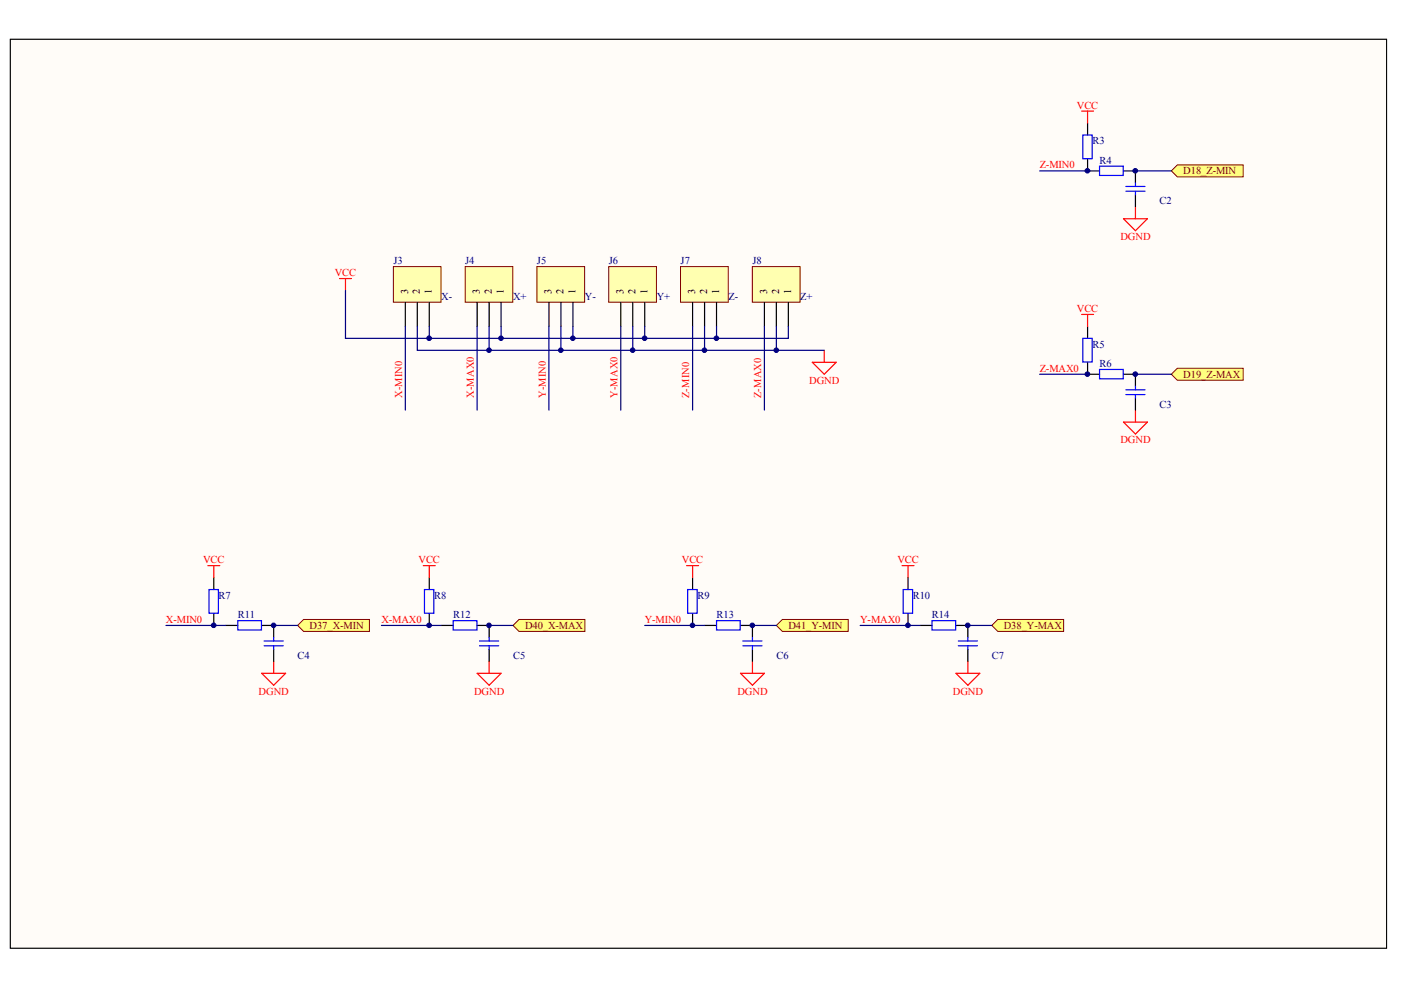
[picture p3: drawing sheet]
<svg xmlns="http://www.w3.org/2000/svg" width="297mm" height="210mm" viewBox="0 0 297 210" stroke-linecap="round" stroke-linejoin="round" font-family="sans-serif">
<path d="M2.2 8.3h291.8v192.7h-291.8z" fill="#fffcf8" stroke="#000" stroke-width=".21"/>
<path d="M159.5 56.5h10.1v7.6h-10.1z" fill="#ffffb0" stroke="#800000" stroke-width=".21"/>
<path d="M162.1 64.1v5.1M164.6 64.1v5.1M167.1 64.1v5.1" fill="none" stroke="#000" stroke-width=".25"/>
<path d="M144.3 56.5h10.1v7.6h-10.1z" fill="#ffffb0" stroke="#800000" stroke-width=".21"/>
<path d="M146.8 64.1v5.1M149.4 64.1v5.1M151.9 64.1v5.1" fill="none" stroke="#000" stroke-width=".25"/>
<path d="M129.1 56.5h10.1v7.6h-10.1z" fill="#ffffb0" stroke="#800000" stroke-width=".21"/>
<path d="M131.6 64.1v5.1M134.2 64.1v5.1M136.7 64.1v5.1" fill="none" stroke="#000" stroke-width=".25"/>
<path d="M113.8 56.5h10.2v7.6h-10.2z" fill="#ffffb0" stroke="#800000" stroke-width=".21"/>
<path d="M116.4 64.1v5.1M118.9 64.1v5.1M121.5 64.1v5.1" fill="none" stroke="#000" stroke-width=".25"/>
<path d="M98.6 56.5h10.1v7.6h-10.1z" fill="#ffffb0" stroke="#800000" stroke-width=".21"/>
<path d="M101.2 64.1v5.1M103.7 64.1v5.1M106.2 64.1v5.1" fill="none" stroke="#000" stroke-width=".25"/>
<path d="M83.4 56.5h10.1v7.6h-10.1z" fill="#ffffb0" stroke="#800000" stroke-width=".21"/>
<path d="M85.9 64.1v5.1M88.5 64.1v5.1M91 64.1v5.1" fill="none" stroke="#000" stroke-width=".25"/>
<g fill="none" stroke="#000080" stroke-width=".25">
<path d="M85.9 69.2v17.8M88.5 69.2v5.1h76.1v-5.1M91 69.2v2.5h76.1v-2.5M101.2 69.2v17.8M103.7 69.2v5.1M106.2 69.2v2.5M116.4 69.2v17.8M118.9 69.2v5.1M121.5 69.2v2.5M131.6 69.2v17.8M134.2 69.2v5.1M136.7 69.2v2.5"/>
<path d="M146.8 69.2v17.8M149.4 69.2v5.1M151.9 69.2v2.5M162.1 69.2v17.8"/>
</g>
<path d="M72 59.1h2.5M73.3 59.1v2.5M172.2 76.8h5.1l-2.5 2.5zM174.8 74.3v2.5" fill="none" stroke="#f00" stroke-width=".25"/>
<g fill="#ffff80" stroke="#800000" stroke-width=".21">
<path d="M63.1 132.6l1.3-1.3h13.9v2.6h-13.9z" fill-rule="evenodd"/>
<path d="M108.8 132.6l1.2-1.3h14v2.6h-14z" fill-rule="evenodd"/>
<path d="M164.6 132.6l1.3-1.3h13.9v2.6h-13.9z" fill-rule="evenodd"/>
<path d="M210.3 132.6l1.3-1.3h13.9v2.6h-13.9z" fill-rule="evenodd"/>
<path d="M248.3 36.2l1.3-1.2h14v2.5h-14z" fill-rule="evenodd"/>
<path d="M248.3 79.3l1.3-1.2h14v2.5h-14z" fill-rule="evenodd"/>
</g>
<g fill="none" stroke="#000080" stroke-width=".25">
<path d="M220.4 36.2h10.2M240.7 36.2h7.6M73.3 61.6v10.1h17.7M164.6 74.3h10.2M220.4 79.3h10.2M240.7 79.3h7.6M35.2 132.6h12.7M58 132.6h5.1M80.9 132.6h12.7M103.7 132.6h5.1M136.7 132.6h12.7M159.5 132.6h5.1"/>
<path d="M182.4 132.6h12.7M205.2 132.6h5.1"/>
</g>
<g fill="none" stroke="#000" stroke-width=".25">
<path d="M230.6 26.1v2.5M230.6 33.7v2.5h2.5M238.2 36.2h2.5v2.6M240.7 41.3v2.5M230.6 69.2v2.5M230.6 76.8v2.5h2.5M238.2 79.3h2.5v2.6M240.7 84.4v2.6M45.3 122.5v2.5M45.3 130.1v2.5M47.9 132.6h2.5M55.5 132.6h2.5v2.5"/>
<path d="M58 137.7v2.5M91 122.5v2.5M91 130.1v2.5M93.6 132.6h2.5M101.2 132.6h2.5v2.5M103.7 137.7v2.5M146.8 122.5v2.5M146.8 130.1v2.5M149.4 132.6h2.5M157 132.6h2.5v2.5M159.5 137.7v2.5M192.5 122.5v2.5"/>
<path d="M192.5 130.1v2.5M195.1 132.6h2.5M202.7 132.6h2.5v2.5M205.2 137.7v2.5"/>
</g>
<g fill="none" stroke="#00f" stroke-width=".25">
<path d="M229.6 28.6h2v5h-2zM233.1 35.2h5v2h-5zM238.7 39.5h4.1M240.7 38.8v.7M238.7 40.5h4.1M240.7 40.5v.8M229.6 71.7h2v5.1h-2zM233.1 78.3h5v2h-5zM238.7 82.6h4.1M238.7 83.7h4.1M240.7 81.9v.7M240.7 83.7v.7"/>
<path d="M44.3 125h2v5h-2zM50.4 131.6h5v2h-5zM56 135.9h4.1M56 136.9h4.1M58 135.1v.8M58 136.9v.8M90 125h2v5h-2zM96.1 131.6h5v2h-5zM101.7 135.9h4M101.7 136.9h4M103.7 135.1v.8M103.7 136.9v.8"/>
<path d="M145.8 125h2v5h-2zM151.9 131.6h5v2h-5zM157.5 135.9h4.1M157.5 136.9h4.1M159.5 135.1v.8M159.5 136.9v.8M191.5 125h2v5h-2zM197.6 131.6h5v2h-5zM203.2 135.9h4M203.2 136.9h4M205.2 135.1v.8M205.2 136.9v.8"/>
</g>
<g fill="none" stroke="#f00" stroke-width=".25">
<path d="M229.3 23.6h2.6M230.6 23.6v2.5M238.2 46.4h5.1l-2.6 2.5zM240.7 43.8v2.6M229.3 66.7h2.6M230.6 66.7v2.5M238.2 89.5h5.1l-2.6 2.5zM240.7 87v2.5M44.1 119.9h2.5M45.3 119.9v2.6M89.7 119.9h2.6M91 119.9v2.6"/>
<path d="M145.6 119.9h2.5M146.8 119.9v2.6M191.3 119.9h2.5M192.5 119.9v2.6M55.5 142.8h5.1l-2.6 2.5zM58 140.2v2.6M101.2 142.8h5l-2.5 2.5zM103.7 140.2v2.6M157 142.8h5.1l-2.6 2.5zM159.5 140.2v2.6M202.7 142.8h5l-2.5 2.5zM205.2 140.2v2.6"/>
</g>
<g fill="#000080" stroke="#000080" stroke-width=".21">
<circle cx="45.3" cy="132.6" r=".49"/>
<circle cx="58" cy="132.6" r=".48"/>
<circle cx="91" cy="132.6" r=".49"/>
<circle cx="91" cy="71.7" r=".49"/>
<circle cx="103.7" cy="132.6" r=".48"/>
<circle cx="103.7" cy="74.3" r=".48"/>
<circle cx="106.2" cy="71.7" r=".48"/>
<circle cx="118.9" cy="74.3" r=".48"/>
<circle cx="121.4" cy="71.7" r=".48"/>
<circle cx="134.1" cy="74.3" r=".48"/>
<circle cx="136.7" cy="71.7" r=".48"/>
<circle cx="146.8" cy="132.6" r=".48"/>
<circle cx="149.4" cy="74.3" r=".48"/>
<circle cx="151.9" cy="71.7" r=".48"/>
<circle cx="159.5" cy="132.6" r=".48"/>
<circle cx="164.6" cy="74.3" r=".48"/>
<circle cx="192.5" cy="132.6" r=".48"/>
<circle cx="205.2" cy="132.6" r=".49"/>
<circle cx="230.6" cy="79.3" r=".49"/>
<circle cx="230.6" cy="36.2" r=".49"/>
<circle cx="240.7" cy="79.3" r=".49"/>
<circle cx="240.7" cy="36.2" r=".49"/>
</g>
<g font-size="2.2" fill="#f00">
<text x="228.3" y="23">VCC</text>
<text x="220.4" y="35.7">Z-MIN0</text>
<text x="237.5" y="50.9">DGND</text>
<text x="71" y="58.5">VCC</text>
<text x="228.3" y="66.1">VCC</text>
<text x="171.6" y="81.3">DGND</text>
<text x="220.4" y="78.8">Z-MAX0</text>
<text x="85.2" y="84.4" transform="rotate(-90 85.2 84.4)">X-MIN0</text>
<text x="100.5" y="84.4" transform="rotate(-90 100.5 84.4)">X-MAX0</text>
<text x="115.7" y="84.4" transform="rotate(-90 115.7 84.4)">Y-MIN0</text>
<text x="130.9" y="84.4" transform="rotate(-90 130.9 84.4)">Y-MAX0</text>
<text x="146.1" y="84.4" transform="rotate(-90 146.1 84.4)">Z-MIN0</text>
<text x="161.4" y="84.4" transform="rotate(-90 161.4 84.4)">Z-MAX0</text>
<text x="237.5" y="94">DGND</text>
<text x="43.1" y="119.4">VCC</text>
<text x="88.8" y="119.4">VCC</text>
<text x="144.6" y="119.4">VCC</text>
<text x="190.3" y="119.4">VCC</text>
<text x="35.2" y="132.1">X-MIN0</text>
<text x="80.9" y="132.1">X-MAX0</text>
<text x="136.7" y="132.1">Y-MIN0</text>
<text x="182.4" y="132.1">Y-MAX0</text>
<text x="54.8" y="147.3">DGND</text>
<text x="100.5" y="147.3">DGND</text>
<text x="156.3" y="147.3">DGND</text>
<text x="202" y="147.3">DGND</text>
</g>
<g font-size="2.2" fill="#000080">
<text x="231.6" y="30.6">R3</text>
<text x="233.1" y="34.7">R4</text>
<text x="245.8" y="43.3">C2</text>
<text x="83.4" y="56">J3</text>
<text x="98.6" y="56">J4</text>
<text x="113.9" y="56">J5</text>
<text x="129.1" y="56">J6</text>
<text x="144.3" y="56">J7</text>
<text x="159.5" y="56">J8</text>
<text x="93.6" y="63.6">X-</text>
<text x="108.8" y="63.6">X+</text>
<text x="124" y="63.6">Y-</text>
<text x="139.2" y="63.6">Y+</text>
<text x="154.5" y="63.6">Z-</text>
<text x="169.7" y="63.6">Z+</text>
<text x="231.6" y="73.7">R5</text>
<text x="233.1" y="77.8">R6</text>
<text x="245.8" y="86.4">C3</text>
<text x="46.4" y="127">R7</text>
<text x="50.4" y="131">R11</text>
<text x="92" y="127">R8</text>
<text x="96.1" y="131">R12</text>
<text x="147.9" y="127">R9</text>
<text x="151.9" y="131">R13</text>
<text x="193.5" y="127">R10</text>
<text x="197.6" y="131">R14</text>
<text x="63.1" y="139.7">C4</text>
<text x="108.8" y="139.7">C5</text>
<text x="164.6" y="139.7">C6</text>
<text x="210.3" y="139.7">C7</text>
</g>
<g font-size="2.2" fill="#800000">
<text x="250.9" y="37">D18_Z-MIN</text>
<text x="250.9" y="80.1">D19_Z-MAX</text>
<text x="65.6" y="133.3">D37_X-MIN</text>
<text x="111.3" y="133.3">D40_X-MAX</text>
<text x="167.1" y="133.3">D41_Y-MIN</text>
<text x="212.8" y="133.3">D38_Y-MAX</text>
</g>
<g font-size="2.2">
<text x="86.5" y="62.4" transform="rotate(-90 86.5 62.4)">3</text>
<text x="89" y="62.4" transform="rotate(-90 89 62.4)">2</text>
<text x="91.6" y="62.4" transform="rotate(-90 91.6 62.4)">1</text>
<text x="101.7" y="62.4" transform="rotate(-90 101.7 62.4)">3</text>
<text x="104.3" y="62.4" transform="rotate(-90 104.3 62.4)">2</text>
<text x="106.8" y="62.4" transform="rotate(-90 106.8 62.4)">1</text>
<text x="117" y="62.4" transform="rotate(-90 117 62.4)">3</text>
<text x="119.5" y="62.4" transform="rotate(-90 119.5 62.4)">2</text>
<text x="122" y="62.4" transform="rotate(-90 122 62.4)">1</text>
<text x="132.2" y="62.4" transform="rotate(-90 132.2 62.4)">3</text>
<text x="134.7" y="62.4" transform="rotate(-90 134.7 62.4)">2</text>
<text x="137.3" y="62.4" transform="rotate(-90 137.3 62.4)">1</text>
<text x="147.4" y="62.4" transform="rotate(-90 147.4 62.4)">3</text>
<text x="150" y="62.4" transform="rotate(-90 150 62.4)">2</text>
<text x="152.5" y="62.4" transform="rotate(-90 152.5 62.4)">1</text>
<text x="162.6" y="62.4" transform="rotate(-90 162.6 62.4)">3</text>
<text x="165.2" y="62.4" transform="rotate(-90 165.2 62.4)">2</text>
<text x="167.7" y="62.4" transform="rotate(-90 167.7 62.4)">1</text>
</g>
</svg>
